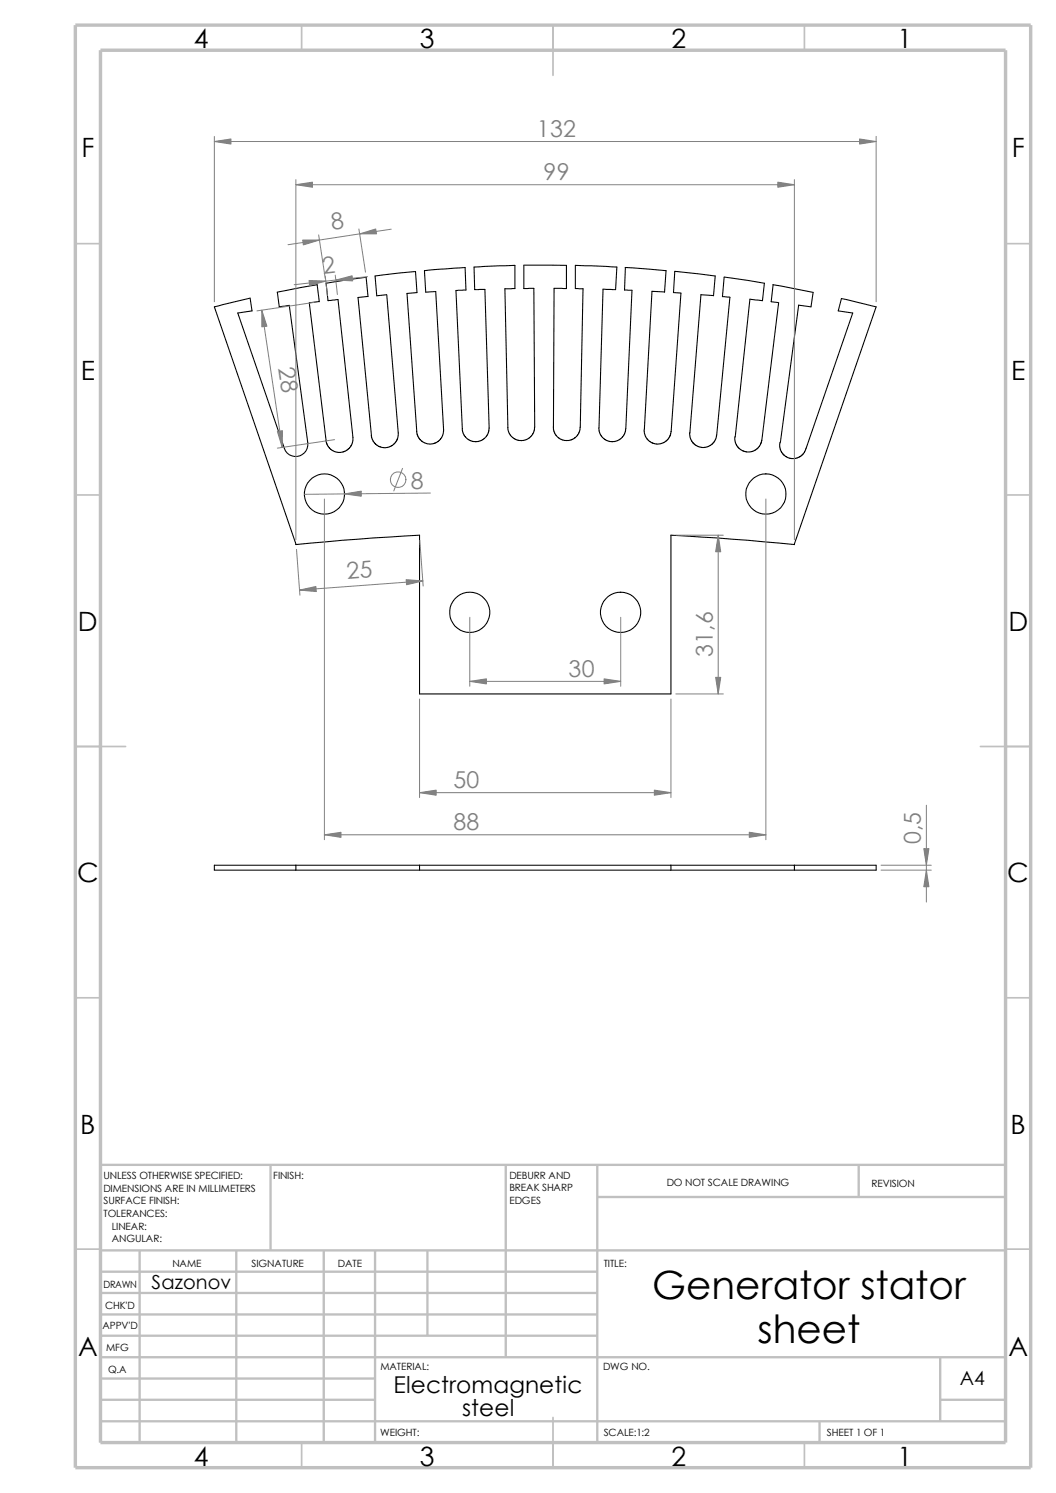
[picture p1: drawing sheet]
<svg xmlns="http://www.w3.org/2000/svg" width="210mm" height="297mm" viewBox="0 0 210 297" stroke-linecap="round" stroke-linejoin="round" font-family="sans-serif">
<g fill="none" stroke="#c0c0c0" stroke-width=".34">
<path d="M60 5v5M110 5v10M160 5v5M15 48.5h5M200 48.5h5M15 98.5h5M200 98.5h5M15 148.5h10M195 148.5h10M15 198.5h5M200 198.5h5M15 248.5h5"/>
<path d="M200 248.5h5M60 287v5M110 282v10M160 287v5"/>
</g>
<g fill="none" stroke="#c0c0c0" stroke-width=".47">
<path d="M53.8 231.7v17.1M100.6 231.7v38.3M118.8 238.1h81.2M118.8 231.7v55.3M170.8 231.7v6.4M200 231.7h-180v55.3M20 248.8h180M20 253h98.8M20 257.2h98.8M27.8 248.8v38.2M47 248.8v38.2M64.4 248.8v38.2"/>
<path d="M74.6 248.8v38.2M85 248.8v16.9M20 278.5h54.6M20 270h180M20 274.2h54.6M20 261.5h98.8M20 265.7h98.8M187 278.5h13M187 270v12.7M20 282.7h180M163 282.7v4.3"/>
</g>
<path d="M15 5h190v287h-190zM20 10h180v277h-180z" fill="none" stroke="#c0c0c0" stroke-width=".68" stroke-linecap="butt"/>
<g fill="none" stroke="#000" stroke-width=".21">
<path d="M55.1 58.1l8-1.5 .4 3.4M55.2 58.2l.3 2.8 2-.3 3.7 27.4a2.4 2.4 0 0 1-1.8 2.7 2.4 2.4 0 0 1-2.8-1.6l-9.3-26.9 2.8-.5-.4-2.5-7.1 1.7 16.3 47.3M73.2 59l-2 .2 2.7 27.4M73.2 59l-.4-3.8-7.9 1.1 .3 3.5 2-.2 3 27.4-.1 1.1-.5 .9-.8 .7-1 .3-1-.1-1-.5-.6-.8-.4-1-3.3-27.4 2-.2M76.9 58.6l-2 .2-.3-3.9 8-.9 .3 4.2-2 .2 2 27.5M76.9 58.7l2.3 27.9-.3 1-.6 .8-.8 .5-.7 .2-1.2-.2-.9-.5-.5-.7-.4-1.1M104.2 52.8v4.6h2l.1 27.6-.2 1-.6 1-.8 .5-1 .2-1.1-.2-.9-.7-.5-.8-.2-1M104.2 52.7l8.4 .1v4.6h-2.4l-.2 27.6 .2 1 .6 .8 .9 .7 1 .2 .8-.2 .9-.4 .8-1.1 .2-1 .6-27.6h-1.6v-4.6l8.3 .3-.3 4.5-2.5-.1-.8 27.6M124.3 53.2l8.2 .6-.3 4.3M124.4 53.2l-.2 4.5h1.5l-1.3 28-.4 1-.6 .6-.6 .4-1.1 .2-1.4-.4-.6-.6-.4-.7-.2-1.1M132.2 58.1l-2.5-.1-1.6 27.5M135.4 58.3l-2 28.1-.4 .8-.8 .8-.9 .3h-1l-1.1-.5-.5-.5-.5-1-.1-.8"/>
<path d="M135.4 58.3l-1.5-.1 .3-4.2 8 .9-.3 3.9M141.9 58.8l-2.5-.2-2.2 27.5v.9l.6 1.1 .6 .5 1.2 .4 .9-.1 1.1-.5 .5-.6 .4-1.2 2.7-27.5-1.5-.1 .3-3.8 8 1.1-.4 3.5-2.5-.3-2.9 27.5M154.8 60.2l-1.4-.2 .3-3.4 8 1.6-.4 2.8-2.5-.3-3.6 27.4M154.9 60.2l-3.5 27.8-.4 .8-.8 .7-.8 .4h-1.1l-1-.4-.7-.7-.4-.8-.1-1.1M91.9 85.3l-1.2-27.5 2-.1-.2-4.5-8.1 .6 .3 4.3 2-.1 1.5 27.8-.2 .9-.6 .9-.7 .5-1 .2-1.2-.2-.9-.6-.5-.7-.3-.9M101 85l-.6-27.6h2v-4.6l-8.1 .3 .1 4.5h2l.9 27.7-.2 .9-.4 .7-.6 .6-1.4 .4-1.1-.2-.7-.4-.8-1.1-.2-.9M155.1 88v.9l.3 1.1 .9 .8 .8 .4h1l1-.4 .6-.5 .5-.7 9.4-27.3-2.9-.5 .6-2.4 6.9 1.6-16.2 47.3-9.2-.8-15.4-1v31.5h-50v-31.5l-15.4 1-9.2 .8M58.8 108.3h.1M58.8 173.1h24.6M58.8 172.1h24.6M58.8 172.1h-16.2v1h16.2M58.8 172.1v1"/>
<path d="M83.4 172.1v1M83.4 173.1h50M83.4 172.1h50M133.4 173.1h24.6M133.4 172.1h24.6M133.4 172.1v1M158 172.1h16.2v1h-16.2M158 172.1v1"/>
<circle cx="64.5" cy="98.3" r="4"/>
<circle cx="152.3" cy="98.3" r="4"/>
<circle cx="93.4" cy="121.8" r="4"/>
<circle cx="123.4" cy="121.8" r="4"/>
</g>
<g fill="none" stroke="#808080" stroke-width=".2">
<path d="M42.6 28.2h131.6M42.6 27.1v32.9M58.8 35.7v71.7M58.8 36.7h99.2M158 35.7v71.7M174.2 27.1v32.9M63.4 46.7l1.3 8.7M64.7 54.9l.4 3.9M66.7 54.7l.4 3.9M71.4 45.6l1.3 8.5M73.1 55l-14.6 1.6M77.8 45.6l-20.5 3.1"/>
<path d="M52.1 61.7l4 27.3M62.5 60.2l-11.4 1.6M64.5 99.3v67.7M66.5 87.5l-11.3 1.7M80.1 93.2l-1.8 4.5M85.6 98.1l-25.1 .2M152.3 99.3v67.7M59 109.3l.6 9.1M83.5 107.5l.7 9.1M84.1 115.6l-24.5 1.8M134.4 106.5h9.4M142.8 106.5v31.5"/>
<path d="M83.4 139.1v19.6M93.4 135.6h30M93.4 122.8v13.7M123.4 122.8v13.7M133.4 139.1v19.6M134.4 138h9.4M83.4 157.7h50M64.5 166.1h87.8M175.2 172.1h10M175.2 173.1h10M184.2 160.2v19.3"/>
<circle cx="79.2" cy="95.4" r="1.56"/>
</g>
<g fill="#808080" stroke="#808080" stroke-width=".2">
<path d="M52.1 61.7l1 3.2-1 .1z"/>
<path d="M71.5 46.5l3.2-.9 .2 .9z"/>
<path d="M80.8 115.3l3.3 .3-3.2 .7z"/>
<path d="M59.6 117.4l3.2-.7 .1 1z"/>
<path d="M142.8 106.5l.5 3.3h-1z"/>
<path d="M42.6 28.2l3.3-.6v1.1z"/>
<path d="M142.3 134.7h1l-.5 3.3z"/>
<path d="M170.9 27.6l3.3 .6-3.3 .5z"/>
<path d="M60.2 47.8h3.3l-3.2 .9z"/>
<path d="M130.1 157.2l3.3 .5-3.3 .5z"/>
<path d="M83.4 157.7l3.3-.5v1z"/>
<path d="M55.2 85.8l1-.1-.1 3.3z"/>
<path d="M68.5 98.3l3.3-.6v1z"/>
<path d="M64.5 166.1l3.3-.5v1z"/>
<path d="M149 165.6l3.3 .5-3.3 .5z"/>
<path d="M120.1 135l3.3 .6-3.3 .5z"/>
<path d="M93.4 135.6l3.3-.6v1.1z"/>
<path d="M61.5 55.8l3.3 .1-3.2 .9z"/>
<path d="M66.8 55.7l3.2-.8 .1 1z"/>
<path d="M58.8 36.7l3.3-.5v1.1z"/>
<path d="M154.7 36.2l3.3 .5-3.3 .6z"/>
<path d="M183.7 168.8h1l-.5 3.3z"/>
<path d="M184.2 173.1l.5 3.3h-1z"/>
</g>
<g font-size="7.7">
<text x="129.7" y="258.4">Generator stator</text>
<text x="150.7" y="267.2">sheet</text>
</g>
<g font-size="5.3">
<text x="38.5" y="9.6">4</text>
<text x="83.5" y="9.6">3</text>
<text x="133.5" y="9.6">2</text>
<text x="178.5" y="9.6">1</text>
<text x="16.2" y="31.3">F</text>
<text x="201.2" y="31.3">F</text>
<text x="16" y="75.6">E</text>
<text x="201.1" y="75.6">E</text>
<text x="15.5" y="125.6">D</text>
<text x="200.6" y="125.6">D</text>
<text x="15.3" y="175.6">C</text>
<text x="200.3" y="175.6">C</text>
<text x="16" y="225.6">B</text>
<text x="201" y="225.6">B</text>
<text x="15.5" y="269.8">A</text>
<text x="200.5" y="269.8">A</text>
<text x="38.5" y="291.6">4</text>
<text x="83.5" y="291.6">3</text>
<text x="133.5" y="291.6">2</text>
<text x="178.5" y="291.6">1</text>
</g>
<g font-size="4.6" fill="#808080">
<text x="106.8" y="27.2">132</text>
<text x="108.1" y="35.8">99</text>
<text x="66" y="45.8" transform="rotate(-9 66 45.8)">8</text>
<text x="64.2" y="54.5" transform="rotate(-6 64.2 54.5)">2</text>
<text x="55.4" y="73.2" transform="rotate(81 55.4 73.2)">28</text>
<text x="81.7" y="97.2">8</text>
<text x="69" y="115.2" transform="rotate(-4 69 115.2)">25</text>
<text x="141.7" y="130.6" transform="rotate(-90 141.7 130.6)">31,6</text>
<text x="113.1" y="134.6">30</text>
<text x="90.2" y="156.8">50</text>
<text x="90.2" y="165.1">88</text>
<text x="183.1" y="168" transform="rotate(-90 183.1 168)">0,5</text>
</g>
<g font-size="4.6">
<text x="78.3" y="277.1">Electromagnetic</text>
<text x="91.9" y="281.6">steel</text>
</g>
<g font-size="3.9">
<text x="30.1" y="256.4">Sazonov</text>
<text x="190.9" y="275.5">A4</text>
</g>
<g font-size="2">
<text x="20.6" y="234.6">UNLESS OTHERWISE SPECIFIED:</text>
<text x="20.6" y="237.1">DIMENSIONS ARE IN MILLIMETERS</text>
<text x="20.6" y="239.6">SURFACE FINISH:</text>
<text x="54.4" y="234.6">FINISH:</text>
<text x="101.3" y="237">BREAK SHARP</text>
<text x="101.3" y="239.5">EDGES</text>
<text x="101.3" y="234.5">DEBURR AND</text>
<text x="132.6" y="236">DO NOT SCALE DRAWING</text>
<text x="173.3" y="236.2">REVISION</text>
<text x="20.6" y="242.1">TOLERANCES:</text>
<text x="22.2" y="244.6">LINEAR:</text>
<text x="22.2" y="247.1">ANGULAR:</text>
<text x="50" y="252">SIGNATURE</text>
<text x="67.2" y="252">DATE</text>
<text x="120.1" y="252">TITLE:</text>
<text x="20.6" y="256.2">DRAWN</text>
<text x="34.3" y="252.1">NAME</text>
<text x="20.9" y="260.4">CHK'D</text>
<text x="20.4" y="264.5">APPV'D</text>
<text x="21.1" y="268.8">MFG</text>
<text x="21.5" y="273.1">Q.A</text>
<text x="75.6" y="272.5">MATERIAL:</text>
<text x="119.9" y="272.5">DWG NO.</text>
<text x="75.6" y="285.6">WEIGHT:</text>
<text x="120.1" y="285.6">SCALE:1:2</text>
<text x="164.5" y="285.6">SHEET 1 OF 1</text>
</g>
</svg>
